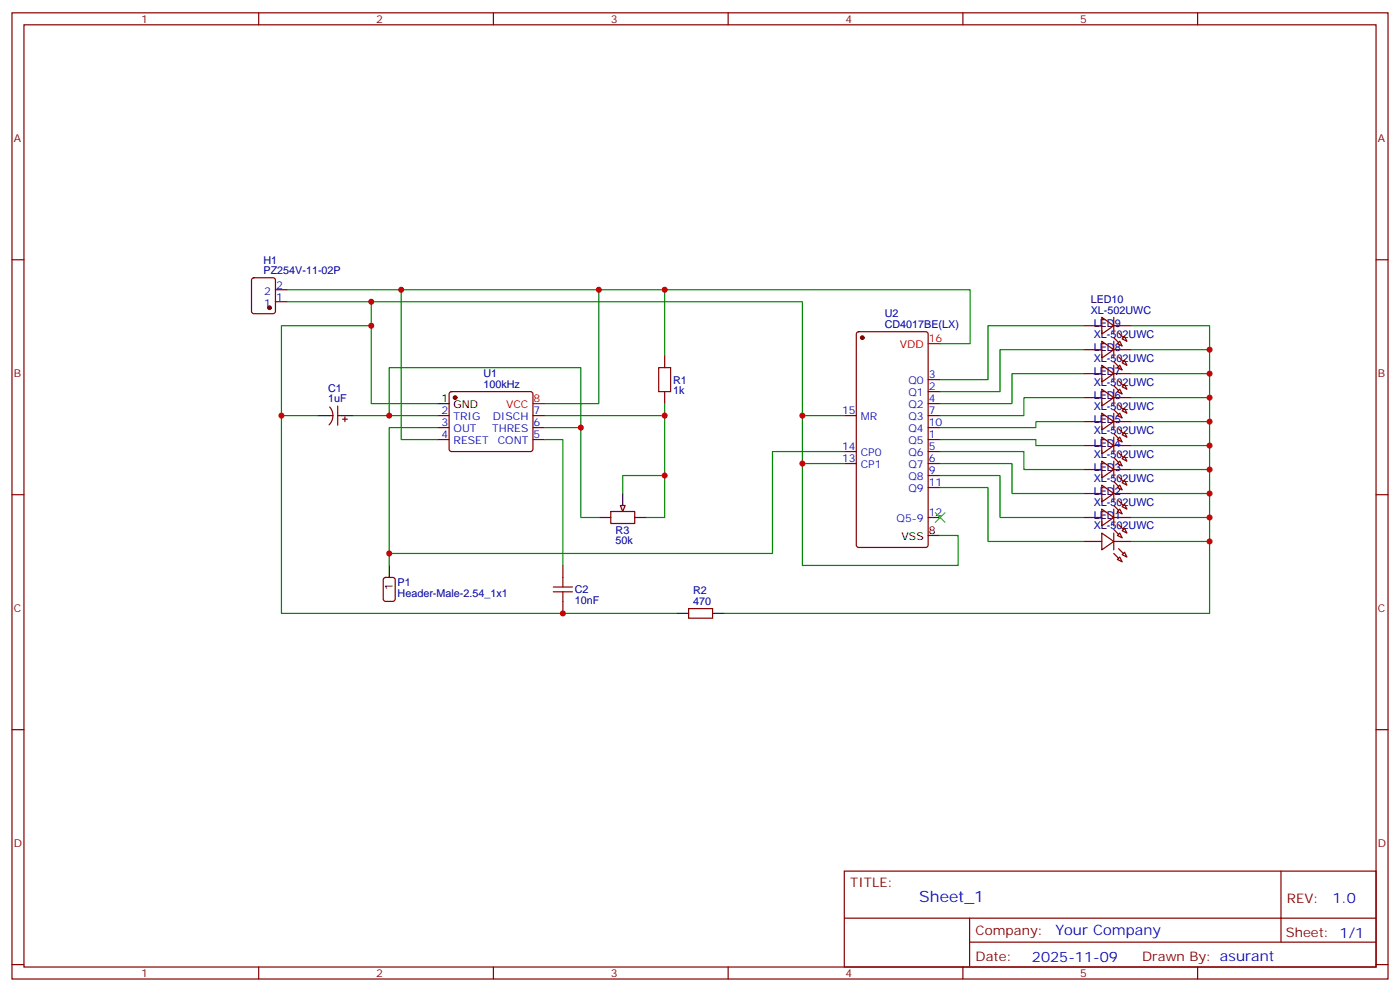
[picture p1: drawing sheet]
<svg xmlns="http://www.w3.org/2000/svg" width="412mm" height="292mm" viewBox="0 0 412 292" stroke-linecap="round" stroke-linejoin="round" font-family="sans-serif">
<g fill="none" stroke="#870000" stroke-width=".35">
<path d="M3.5 3.8h405.4v284.3h-405.4zM7.1 7.3h398.2v277.3h-398.2zM76.2 3.8v3.5M145.3 3.8v3.5M214.5 3.8v3.5M283.6 3.8v3.5M352.8 3.8v3.5M3.5 76.4h3.6M405.3 76.4h3.6M74.3 81.9l.5-.2h5.6l.7 .5v9.4l-.4 .7h-5.9l-.7-.4v-9.5zM81.1 88.8h3.6M81.1 85.3h3.6"/>
<path d="M252.5 97.8l.4-.2h19.8l.6 .4 .1 62.4-.5 .7h-20l-.6-.4-.1-62.4zM97.1 119.8a3.8 3.8 0 0 1-.2 5.2M99.5 119.5v5.6M132.5 115.5l.5-.2h23.3l.5 .2 .2 .5-.1 16.5-.6 .4-23.6-.1-.4-.6v-16.2zM195.8 104.7v3.5M195.8 115.3v3.5M273.4 118.8h3.5M273.4 115.3h3.5M273.4 111.7h3.5M97 122.3h1.1M99.5 122.3h1M100.9 123.4h1.4"/>
<path d="M101.6 122.7v1.4M128.8 122.3h3.5M128.8 125.8h3.5M128.8 129.4h3.5M157 122.3h3.5M157 125.8h3.5M157 129.4h3.5M248.7 122.3h3.5M248.7 132.9h3.5M248.7 136.4h3.5M273.4 122.3h3.5M273.4 125.8h3.5"/>
<path d="M273.4 129.4h3.5M273.4 132.9h3.5M273.4 136.4h3.5M273.4 139.9h3.5M3.5 145.6h3.6M179.9 150.5h7.1v3.6h-7.1zM273.4 143.5h3.5M273.4 152.3h3.5M405.3 145.6h3.6M113.1 170.1l.5-.2h2.1l.7 .5v5.9l-.4 .6-2.4 .1-.7-.5v-5.9zM165.8 166.4v3.5M165.8 177v3.5"/>
<path d="M202.8 179.1h7.1v2.8h-7.1zM3.5 214.7h3.6M405.3 214.7h3.6M248.7 256.4h156.6v28.2h-156.6zM377.3 256.4v20.9M248.7 270.2h156.5M285.6 277.3h119.6M285.6 270.2v14.1M3.5 283.9h3.6M76.2 284.6v3.5M145.3 284.6v3.5M214.5 284.6v3.5"/>
<path d="M283.6 284.6v3.5M352.8 284.6v3.5M405.3 283.9h3.6"/>
</g>
<g fill="#870000" stroke="#870000" stroke-width=".35">
<circle cx="134.1" cy="117" r=".53"/>
<circle cx="254" cy="99.4" r=".53"/>
<circle cx="79.4" cy="90.6" r=".53"/>
</g>
<path d="M128.8 118.8h3.5M93.5 122.3h3.5M100.5 122.3h3.6M176.4 152.3h3.5M183.4 145.2v3.6M187 152.3h3.5M273.4 157.6h3.5M114.7 166.4v3.5M199.3 180.5h3.5M209.9 180.5h3.5" fill="none" stroke="#000" stroke-width=".35"/>
<path d="M157 118.8h3.5M273.4 101.1h3.5" fill="none" stroke="#f00" stroke-width=".35"/>
<path d="M194 108.2h3.6v7.1h-3.6zM163 174.2h5.6M163 172.8h5.6M165.8 169.9v2.9M165.8 174.2v2.8" fill="none" stroke="#a10000" stroke-width=".35"/>
<path d="M182.7 148.8h1.4l-.7 1.7z" fill="#f0f0f0" stroke="#870000" stroke-width=".35"/>
<g fill="none" stroke="#008700" stroke-width=".35">
<path d="M84.7 88.8h24.7v30h19.4M84.7 85.3h201.1v15.8h-8.9M109.4 95.8h-26.5v26.5h10.6M109.4 88.8h127v77.6h45.8v-8.8h-5.3M118.2 85.3v44.1h10.6M176.4 85.3v33.5h-15.9M195.8 85.3v19.4M319.3 95.8h-28.3v15.9h-14.1M333.4 95.8h22.9v84.7h-142.9M195.8 118.8v3.5h-35.3M319.3 102.9h-24.7v12.4h-17.7M319.3 110h-21.2v8.8h-21.2"/>
<path d="M319.3 117h-17.7v5.3h-24.7M333.4 102.9h22.9M333.4 110h22.9M333.4 117h22.9M82.9 122.3v58.2h116.4M104.1 122.3h24.7M114.7 122.3v-14.1h56.4v44.1h5.3M128.8 125.8h-14.1v40.6M160.5 129.4h5.3v37M160.5 125.8h10.6M195.8 122.3v17.6M236.4 122.3h12.3"/>
<path d="M236.4 136.4h12.3M248.7 132.9h-21.2v30h-112.8M276.9 129.4h28.3v1.7h14.1M276.9 132.9h24.7v5.3h17.7M276.9 136.4h21.2v8.8h21.2M276.9 139.9h17.7v12.4h24.7M319.3 124.1h-14.1v1.7h-28.3M333.4 124.1h22.9M333.4 131.1h22.9M333.4 138.2h22.9M183.4 145.2v-5.3h12.4v12.4h-5.3M276.9 143.5h14.1v15.8h28.3"/>
<path d="M333.4 145.2h22.9M333.4 152.3h22.9M333.4 159.3h22.9"/>
</g>
<g fill="none" stroke="#870000" stroke-width=".35">
<path d="M319.3 95.8h5.3M324.6 93.4l3.5 2.4-3.5 2.5zM328.1 93.4v4.9M328.1 95.8h5.3M330.6 99.7l.7-.7 .7 1.4zM319.3 117h5.3M319.3 110h5.3M319.3 102.9h5.3M324.6 114.5l3.5 2.5-3.5 2.5zM324.6 107.5l3.5 2.5-3.5 2.4zM324.6 100.4l3.5 2.5-3.5 2.5zM328.1 100.4v5"/>
<path d="M328.1 107.5v4.9M328.1 114.5v5M328.1 117h5.3M328.1 110h5.3M328.1 102.9h5.3M329.8 114.5l.8 1.5-1.5-.7zM329.8 107.5l.8 1.4-1.5-.7zM329.8 100.4l.8 1.4-1.5-.7zM330.6 113.8l.7-.7 .7 1.4zM330.6 106.8l.7-.7 .7 1.4zM319.3 138.2h5.3M319.3 131.1h5.3"/>
<path d="M319.3 124.1h5.3M324.6 135.7l3.5 2.5-3.5 2.5zM324.6 128.7l3.5 2.4-3.5 2.5zM324.6 121.6l3.5 2.5-3.5 2.4zM328.1 121.6v4.9M328.1 128.7v4.9M328.1 135.7v5M328.1 138.2h5.3M328.1 131.1h5.3M328.1 124.1h5.3M329.1 136.4l.7-.7 .8 1.4zM329.1 129.4l.7-.7 .8 1.4z"/>
<path d="M329.1 122.3l.7-.7 .8 1.4zM330.6 135l.7-.7 .7 1.4zM330.6 128l.7-.8 .7 1.5zM330.6 120.9l.7-.7 .7 1.4zM319.3 159.3h5.3M319.3 152.3h5.3M319.3 145.2h5.3M324.6 156.9l3.5 2.4-3.5 2.5zM324.6 149.8l3.5 2.5-3.5 2.5zM324.6 142.8l3.5 2.4-3.5 2.5zM328.1 159.3h5.3M328.1 142.8v4.9"/>
<path d="M328.1 149.8v5M328.1 156.9v4.9M328.1 152.3h5.3M328.1 145.2h5.3M329.1 143.5l.7-.7 .8 1.4zM329.8 156.9l.8 1.4-1.5-.7zM329.8 149.8l.8 1.4-1.5-.7zM330.6 156.2l.7-.7 .7 1.4zM330.6 149.1l.7-.7 .7 1.4zM330.6 142.1l.7-.7 .7 1.4zM329.8 163.9l.8 1.4-1.5-.7zM330.6 163.2l.7-.7 .7 1.4z"/>
</g>
<g fill="#870000" stroke="#870000" stroke-width=".35">
<path d="M329.5 161.5l1.4 1.4z"/>
<path d="M328.1 162.9l1.4 1.4z"/>
<path d="M329.5 154.4l1.4 1.4z"/>
<path d="M328.1 155.8l1.4 1.4z"/>
<path d="M329.5 147.4l1.4 1.4z"/>
<path d="M328.1 148.8l1.4 1.4z"/>
<path d="M329.5 140.3l1.4 1.4z"/>
<path d="M328.1 141.7l1.4 1.4z"/>
<path d="M329.5 133.2l1.4 1.5z"/>
<path d="M328.1 134.7l1.4 1.4z"/>
<path d="M329.5 126.2l1.4 1.4z"/>
<path d="M328.1 127.6l1.4 1.4z"/>
<path d="M329.5 119.1l1.4 1.4z"/>
<path d="M328.1 120.5l1.4 1.5z"/>
<path d="M329.5 112.1l1.4 1.4z"/>
<path d="M328.1 113.5l1.4 1.4z"/>
<path d="M329.5 105l1.4 1.4z"/>
<path d="M328.1 106.4l1.4 1.4z"/>
<path d="M329.5 98l1.4 1.4z"/>
<path d="M328.1 99.4l1.4 1.4z"/>
</g>
<path d="M275.5 150.9l2.8 2.8M278.3 150.9l-2.8 2.8" fill="none" stroke="#3c3" stroke-width=".35"/>
<g fill="#c00">
<circle cx="82.9" cy="122.3" r=".88"/>
<circle cx="109.4" cy="95.8" r=".88"/>
<circle cx="176.4" cy="85.3" r=".88"/>
<circle cx="118.2" cy="85.3" r=".88"/>
<circle cx="114.7" cy="122.3" r=".88"/>
<circle cx="195.8" cy="85.3" r=".88"/>
<circle cx="195.8" cy="122.3" r=".88"/>
<circle cx="195.8" cy="139.9" r=".88"/>
<circle cx="171.1" cy="125.8" r=".88"/>
<circle cx="109.4" cy="88.8" r=".88"/>
<circle cx="236.4" cy="122.3" r=".88"/>
<circle cx="236.4" cy="136.4" r=".88"/>
<circle cx="114.7" cy="162.9" r=".88"/>
<circle cx="356.3" cy="102.9" r=".88"/>
<circle cx="356.3" cy="110" r=".88"/>
<circle cx="356.3" cy="117" r=".88"/>
<circle cx="356.3" cy="124.1" r=".88"/>
<circle cx="356.3" cy="131.1" r=".88"/>
<circle cx="356.3" cy="138.2" r=".88"/>
<circle cx="356.3" cy="145.2" r=".88"/>
<circle cx="356.3" cy="152.3" r=".88"/>
<circle cx="356.3" cy="159.3" r=".88"/>
<circle cx="165.8" cy="180.5" r=".88"/>
</g>
<text font-size="4.6" fill="#00f" x="270.8" y="265.4">Sheet_1</text>
<g font-size="4.2" fill="#00f">
<text x="392.5" y="265.6">1.0</text>
<text x="310.9" y="275.2">Your Company</text>
<text x="304" y="283">2025-11-09</text>
</g>
<g font-size="3.9" fill="#800">
<text x="250.5" y="260.9">TITLE:</text>
<text x="379.1" y="265.6">REV:</text>
<text x="287.4" y="275.1">Company:</text>
<text x="378.7" y="275.8">Sheet: 1/1</text>
<text x="287.4" y="282.8">Date:</text>
<text x="336.4" y="282.9">Drawn By: asurant</text>
</g>
<g font-size="3.2" fill="#800">
<text x="41.6" y="6.8">1</text>
<text x="110.8" y="6.8">2</text>
<text x="179.9" y="6.8">3</text>
<text x="249.1" y="6.8">4</text>
<text x="318.2" y="6.8">5</text>
<text x="4.1" y="41.9">A</text>
<text x="405.9" y="41.9">A</text>
<text x="4.1" y="111">B</text>
<text x="405.9" y="111">B</text>
<text x="4.1" y="180.2">C</text>
<text x="405.9" y="180.2">C</text>
<text x="4.1" y="249.3">D</text>
<text x="405.9" y="249.3">D</text>
<text x="41.6" y="287.6">1</text>
<text x="110.8" y="287.6">2</text>
<text x="179.9" y="287.6">3</text>
<text x="249.1" y="287.6">4</text>
<text x="318.2" y="287.6">5</text>
</g>
<g font-size="3.2" fill="#000080">
<text x="77.6" y="77.6">H1</text>
<text x="77.6" y="80.7">PZ254V-11-02P</text>
<text x="321.3" y="89.2">LED10</text>
<text x="260.6" y="93.2">U2</text>
<text x="321.3" y="92.3">XL-502UWC</text>
<text x="260.6" y="96.5">CD4017BE(LX)</text>
<text x="322.2" y="99.4">XL-502UWC</text>
<text x="322.2" y="96.3">LED9</text>
<text x="322.2" y="106.4">XL-502UWC</text>
<text x="322.2" y="103.4">LED8</text>
<text x="142.4" y="110.8">U1</text>
<text x="198.3" y="112.9">R1</text>
<text x="322.2" y="113.5">XL-502UWC</text>
<text x="322.2" y="110.4">LED7</text>
<text x="96.7" y="118.4">1uF</text>
<text x="96.7" y="115.3">C1</text>
<text x="142.4" y="114.1">100kHz</text>
<text x="198.3" y="116">1k</text>
<text x="322.2" y="117.5">LED6</text>
<text x="322.2" y="124.5">LED5</text>
<text x="322.2" y="120.5">XL-502UWC</text>
<text x="322.2" y="131.6">LED4</text>
<text x="322.2" y="127.6">XL-502UWC</text>
<text x="322.2" y="134.7">XL-502UWC</text>
<text x="322.2" y="141.7">XL-502UWC</text>
<text x="322.2" y="138.6">LED3</text>
<text x="322.2" y="148.8">XL-502UWC</text>
<text x="322.2" y="145.7">LED2</text>
<text x="322.2" y="155.8">XL-502UWC</text>
<text x="322.2" y="152.7">LED1</text>
<text x="181.3" y="160.2">50k</text>
<text x="181.3" y="157.1">R3</text>
<text x="117.1" y="172.6">P1</text>
<text x="117.1" y="175.6">Header-Male-2.54_1x1</text>
<text x="169.3" y="177.8">10nF</text>
<text x="169.3" y="174.5">C2</text>
<text x="204.2" y="178">470</text>
<text x="204.2" y="174.8">R2</text>
</g>
<g font-size="3.2" fill="#00f">
<text x="77.8" y="86.7">2</text>
<text x="81.3" y="88.4">1</text>
<text x="81.3" y="84.9">2</text>
<text x="77.8" y="90.2">1</text>
<text x="267.6" y="113.1">Q0</text>
<text x="273.6" y="111.4">3</text>
<text x="267.6" y="116.7">Q1</text>
<text x="273.6" y="118.4">4</text>
<text x="273.6" y="114.9">2</text>
<text x="130.1" y="122">2</text>
<text x="130.1" y="125.5">3</text>
<text x="133.6" y="123.7">TRIG</text>
<text x="145.1" y="123.7">DISCH</text>
<text x="157.2" y="125.5">6</text>
<text x="157.2" y="122">7</text>
<text x="248" y="122">15</text>
<text x="253.5" y="123.7">MR</text>
<text x="267.6" y="123.7">Q3</text>
<text x="267.6" y="120.2">Q2</text>
<text x="273.6" y="125.5">10</text>
<text x="273.6" y="122">7</text>
<text x="130.1" y="129">4</text>
<text x="133.6" y="127.2">OUT</text>
<text x="133.6" y="130.8">RESET</text>
<text x="145" y="127.2">THRES</text>
<text x="146.6" y="130.8">CONT</text>
<text x="157.2" y="129">5</text>
<text x="267.6" y="130.8">Q5</text>
<text x="267.6" y="127.2">Q4</text>
<text x="273.6" y="129">1</text>
<text x="248" y="132.5">14</text>
<text x="248" y="136.1">13</text>
<text x="253.5" y="134.3">CP0</text>
<text x="253.5" y="137.8">CP1</text>
<text x="267.6" y="137.8">Q7</text>
<text x="267.6" y="134.3">Q6</text>
<text x="273.6" y="136.1">6</text>
<text x="273.6" y="132.5">5</text>
<text x="267.6" y="141.4">Q8</text>
<text x="273.6" y="143.1">11</text>
<text x="273.6" y="139.6">9</text>
<text x="267.6" y="144.9">Q9</text>
<text x="264.1" y="153.7">Q5-9</text>
<text x="273.6" y="151.9">12</text>
</g>
<g font-size="3.2" fill="#f00">
<text x="273.6" y="100.8">16</text>
<text x="265" y="102.6">VDD</text>
<text x="157.2" y="118.4">8</text>
<text x="149.1" y="120.2">VCC</text>
</g>
<g font-size="3.2">
<text x="130.1" y="118.4">1</text>
<text x="133.6" y="120.2">GND</text>
<text x="265.6" y="159">VSS</text>
<text x="273.6" y="157.2">8</text>
<text x="115.7" y="173.7" transform="rotate(-90 115.7 173.7)">1</text>
</g>
</svg>
